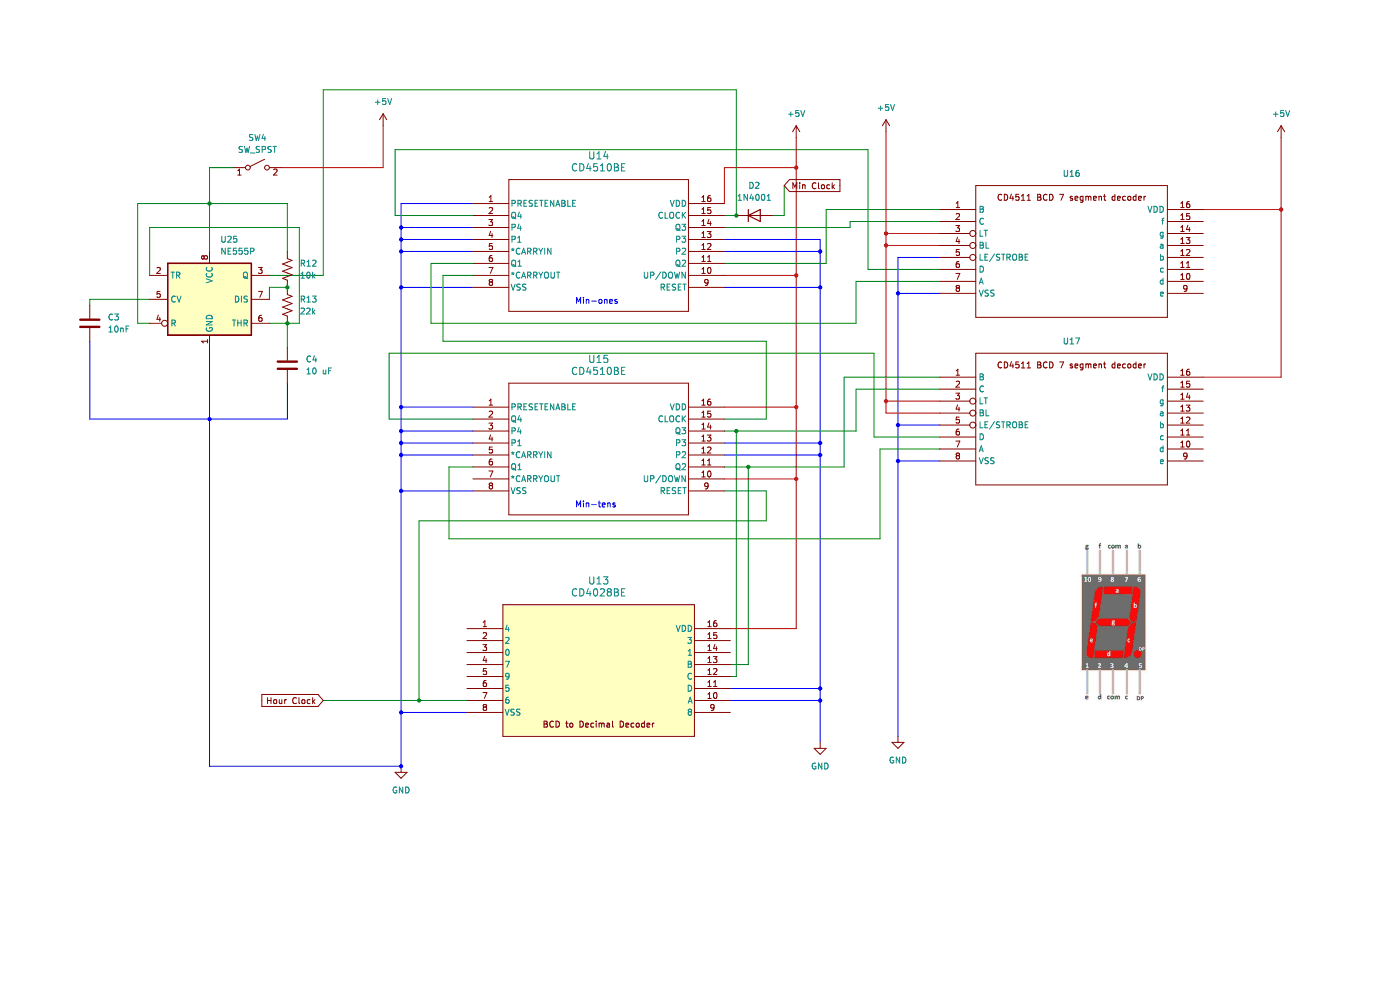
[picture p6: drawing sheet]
(kicad_sch (version 20230121) (generator eeschema)

 (paper "A4")

 (lib_symbols
  (symbol "ClockLibrary:CD4510BE" (pin_names (offset 0.254)) (in_bom yes) (on_board yes)
   (property "Reference" "U" (at 25.4 10.16 0) (effects (font (size 1.524 1.524))))
   (property "Value" "CD4510BE" (at 25.4 7.62 0) (effects (font (size 1.524 1.524))))
   (property "Footprint" "N16" (at 0 0 0) (effects (font (size 1.27 1.27) italic) hide))
   (property "Datasheet" "CD4510BE" (at 0 0 0) (effects (font (size 1.27 1.27) italic) hide))
   (property "ki_locked" "" (at 0 0 0) (effects (font (size 1.27 1.27))))
   (symbol "CD4510BE_0_1"
    (polyline (pts (xy 7.62 -22.86) (xy 45.72 -22.86)) (stroke (width 0.127) (type default)) (fill (type none)))
    (polyline (pts (xy 7.62 5.08) (xy 7.62 -22.86)) (stroke (width 0.127) (type default)) (fill (type none)))
    (polyline (pts (xy 45.72 -22.86) (xy 45.72 5.08)) (stroke (width 0.127) (type default)) (fill (type none)))
    (polyline (pts (xy 45.72 5.08) (xy 7.62 5.08)) (stroke (width 0.127) (type default)) (fill (type none)))
    (pin unspecified line (at 0 0 0) (length 7.62) (name "PRESETENABLE" (effects (font (size 1.27 1.27)))) (number "1" (effects (font (size 1.27 1.27)))))
    (pin unspecified line (at 53.34 -15.24 180) (length 7.62) (name "UP/DOWN" (effects (font (size 1.27 1.27)))) (number "10" (effects (font (size 1.27 1.27)))))
    (pin unspecified line (at 53.34 -12.7 180) (length 7.62) (name "Q2" (effects (font (size 1.27 1.27)))) (number "11" (effects (font (size 1.27 1.27)))))
    (pin unspecified line (at 53.34 -10.16 180) (length 7.62) (name "P2" (effects (font (size 1.27 1.27)))) (number "12" (effects (font (size 1.27 1.27)))))
    (pin unspecified line (at 53.34 -7.62 180) (length 7.62) (name "P3" (effects (font (size 1.27 1.27)))) (number "13" (effects (font (size 1.27 1.27)))))
    (pin unspecified line (at 53.34 -5.08 180) (length 7.62) (name "Q3" (effects (font (size 1.27 1.27)))) (number "14" (effects (font (size 1.27 1.27)))))
    (pin unspecified line (at 53.34 -2.54 180) (length 7.62) (name "CLOCK" (effects (font (size 1.27 1.27)))) (number "15" (effects (font (size 1.27 1.27)))))
    (pin power_in line (at 53.34 0 180) (length 7.62) (name "VDD" (effects (font (size 1.27 1.27)))) (number "16" (effects (font (size 1.27 1.27)))))
    (pin unspecified line (at 0 -2.54 0) (length 7.62) (name "Q4" (effects (font (size 1.27 1.27)))) (number "2" (effects (font (size 1.27 1.27)))))
    (pin unspecified line (at 0 -5.08 0) (length 7.62) (name "P4" (effects (font (size 1.27 1.27)))) (number "3" (effects (font (size 1.27 1.27)))))
    (pin unspecified line (at 0 -7.62 0) (length 7.62) (name "P1" (effects (font (size 1.27 1.27)))) (number "4" (effects (font (size 1.27 1.27)))))
    (pin input line (at 0 -10.16 0) (length 7.62) (name "*CARRYIN" (effects (font (size 1.27 1.27)))) (number "5" (effects (font (size 1.27 1.27)))))
    (pin unspecified line (at 0 -12.7 0) (length 7.62) (name "Q1" (effects (font (size 1.27 1.27)))) (number "6" (effects (font (size 1.27 1.27)))))
    (pin output line (at 0 -15.24 0) (length 7.62) (name "*CARRYOUT" (effects (font (size 1.27 1.27)))) (number "7" (effects (font (size 1.27 1.27)))))
    (pin power_in line (at 0 -17.78 0) (length 7.62) (name "VSS" (effects (font (size 1.27 1.27)))) (number "8" (effects (font (size 1.27 1.27)))))
    (pin unspecified line (at 53.34 -17.78 180) (length 7.62) (name "RESET" (effects (font (size 1.27 1.27)))) (number "9" (effects (font (size 1.27 1.27)))))))
  (symbol "ClockLibrary:CD4511" (in_bom yes) (on_board yes)
   (property "Reference" "U" (at 0 -2.54 0) (effects (font (size 1.27 1.27))))
   (property "Value" "" (at -45.72 -38.1 0) (effects (font (size 1.27 1.27))))
   (property "Footprint" "" (at -45.72 -38.1 0) (effects (font (size 1.27 1.27)) hide))
   (property "Datasheet" "" (at -45.72 -38.1 0) (effects (font (size 1.27 1.27)) hide))
   (symbol "CD4511_0_1"
    (polyline (pts (xy -20.32 -33.02) (xy 20.32 -33.02)) (stroke (width 0.127) (type default)) (fill (type none)))
    (polyline (pts (xy -20.32 -5.08) (xy -20.32 -33.02)) (stroke (width 0.127) (type default)) (fill (type none)))
    (polyline (pts (xy 20.32 -33.02) (xy 20.32 -5.08)) (stroke (width 0.127) (type default)) (fill (type none)))
    (polyline (pts (xy 20.32 -5.08) (xy -20.32 -5.08)) (stroke (width 0.127) (type default)) (fill (type none)))
    (pin power_in line (at 27.94 -10.16 180) (length 7.62) (name "VDD" (effects (font (size 1.27 1.27)))) (number "16" (effects (font (size 1.27 1.27)))))
    (pin power_in line (at -27.94 -27.94 0) (length 7.62) (name "VSS" (effects (font (size 1.27 1.27)))) (number "8" (effects (font (size 1.27 1.27))))))
   (symbol "CD4511_1_1"
    (text "CD4511 BCD 7 segment decoder" (at 0 -7.62 0) (effects (font (size 1.27 1.27))))
    (pin unspecified line (at -27.94 -10.16 0) (length 7.62) (name "B" (effects (font (size 1.27 1.27)))) (number "1" (effects (font (size 1.27 1.27)))))
    (pin output line (at 27.94 -25.4 180) (length 7.62) (name "d" (effects (font (size 1.27 1.27)))) (number "10" (effects (font (size 1.27 1.27)))))
    (pin output line (at 27.94 -22.86 180) (length 7.62) (name "c" (effects (font (size 1.27 1.27)))) (number "11" (effects (font (size 1.27 1.27)))))
    (pin output line (at 27.94 -20.32 180) (length 7.62) (name "b" (effects (font (size 1.27 1.27)))) (number "12" (effects (font (size 1.27 1.27)))))
    (pin output line (at 27.94 -17.78 180) (length 7.62) (name "a" (effects (font (size 1.27 1.27)))) (number "13" (effects (font (size 1.27 1.27)))))
    (pin output line (at 27.94 -15.24 180) (length 7.62) (name "g" (effects (font (size 1.27 1.27)))) (number "14" (effects (font (size 1.27 1.27)))))
    (pin output line (at 27.94 -12.7 180) (length 7.62) (name "f" (effects (font (size 1.27 1.27)))) (number "15" (effects (font (size 1.27 1.27)))))
    (pin unspecified line (at -27.94 -12.7 0) (length 7.62) (name "C" (effects (font (size 1.27 1.27)))) (number "2" (effects (font (size 1.27 1.27)))))
    (pin input inverted (at -27.94 -15.24 0) (length 7.62) (name "LT" (effects (font (size 1.27 1.27)))) (number "3" (effects (font (size 1.27 1.27)))))
    (pin input inverted (at -27.94 -17.78 0) (length 7.62) (name "BL" (effects (font (size 1.27 1.27)))) (number "4" (effects (font (size 1.27 1.27)))))
    (pin input inverted (at -27.94 -20.32 0) (length 7.62) (name "LE/STROBE" (effects (font (size 1.27 1.27)))) (number "5" (effects (font (size 1.27 1.27)))))
    (pin input line (at -27.94 -22.86 0) (length 7.62) (name "D" (effects (font (size 1.27 1.27)))) (number "6" (effects (font (size 1.27 1.27)))))
    (pin input line (at -27.94 -25.4 0) (length 7.62) (name "A" (effects (font (size 1.27 1.27)))) (number "7" (effects (font (size 1.27 1.27)))))
    (pin output line (at 27.94 -27.94 180) (length 7.62) (name "e" (effects (font (size 1.27 1.27)))) (number "9" (effects (font (size 1.27 1.27)))))))
  (symbol "Device:C" (pin_numbers hide) (pin_names (offset 0.254)) (in_bom yes) (on_board yes)
   (property "Reference" "C" (at 0.635 2.54 0) (effects (font (size 1.27 1.27)) (justify left)))
   (property "Value" "C" (at 0.635 -2.54 0) (effects (font (size 1.27 1.27)) (justify left)))
   (property "Footprint" "" (at 0.9652 -3.81 0) (effects (font (size 1.27 1.27)) hide))
   (property "Datasheet" "~" (at 0 0 0) (effects (font (size 1.27 1.27)) hide))
   (symbol "C_0_1"
    (polyline (pts (xy -2.032 -0.762) (xy 2.032 -0.762)) (stroke (width 0.508) (type default)) (fill (type none)))
    (polyline (pts (xy -2.032 0.762) (xy 2.032 0.762)) (stroke (width 0.508) (type default)) (fill (type none))))
   (symbol "C_1_1"
    (pin passive line (at 0 3.81 270) (length 2.794) (name "~" (effects (font (size 1.27 1.27)))) (number "1" (effects (font (size 1.27 1.27)))))
    (pin passive line (at 0 -3.81 90) (length 2.794) (name "~" (effects (font (size 1.27 1.27)))) (number "2" (effects (font (size 1.27 1.27)))))))
  (symbol "Device:R_US" (pin_numbers hide) (pin_names (offset 0)) (in_bom yes) (on_board yes)
   (property "Reference" "R" (at 2.54 0 90) (effects (font (size 1.27 1.27))))
   (property "Value" "R_US" (at -2.54 0 90) (effects (font (size 1.27 1.27))))
   (property "Footprint" "" (at 1.016 -0.254 90) (effects (font (size 1.27 1.27)) hide))
   (property "Datasheet" "~" (at 0 0 0) (effects (font (size 1.27 1.27)) hide))
   (symbol "R_US_0_1"
    (polyline (pts (xy 0 -2.286) (xy 0 -2.54)) (stroke (width 0) (type default)) (fill (type none)))
    (polyline (pts (xy 0 2.286) (xy 0 2.54)) (stroke (width 0) (type default)) (fill (type none)))
    (polyline (pts (xy 0 -0.762) (xy 1.016 -1.143) (xy 0 -1.524) (xy -1.016 -1.905) (xy 0 -2.286)) (stroke (width 0) (type default)) (fill (type none)))
    (polyline (pts (xy 0 0.762) (xy 1.016 0.381) (xy 0 0) (xy -1.016 -0.381) (xy 0 -0.762)) (stroke (width 0) (type default)) (fill (type none)))
    (polyline (pts (xy 0 2.286) (xy 1.016 1.905) (xy 0 1.524) (xy -1.016 1.143) (xy 0 0.762)) (stroke (width 0) (type default)) (fill (type none))))
   (symbol "R_US_1_1"
    (pin passive line (at 0 3.81 270) (length 1.27) (name "~" (effects (font (size 1.27 1.27)))) (number "1" (effects (font (size 1.27 1.27)))))
    (pin passive line (at 0 -3.81 90) (length 1.27) (name "~" (effects (font (size 1.27 1.27)))) (number "2" (effects (font (size 1.27 1.27)))))))
  (symbol "Diode:1N4001" (pin_numbers hide) (pin_names hide) (in_bom yes) (on_board yes)
   (property "Reference" "D" (at 0 2.54 0) (effects (font (size 1.27 1.27))))
   (property "Value" "1N4001" (at 0 -2.54 0) (effects (font (size 1.27 1.27))))
   (property "Footprint" "Diode_THT:D_DO-41_SOD81_P10.16mm_Horizontal" (at 0 0 0) (effects (font (size 1.27 1.27)) hide))
   (property "Datasheet" "http://www.vishay.com/docs/88503/1n4001.pdf" (at 0 0 0) (effects (font (size 1.27 1.27)) hide))
   (property "Sim.Device" "D" (at 0 0 0) (effects (font (size 1.27 1.27)) hide))
   (property "Sim.Pins" "1=K 2=A" (at 0 0 0) (effects (font (size 1.27 1.27)) hide))
   (symbol "1N4001_0_1"
    (polyline (pts (xy -1.27 1.27) (xy -1.27 -1.27)) (stroke (width 0.254) (type default)) (fill (type none)))
    (polyline (pts (xy 1.27 0) (xy -1.27 0)) (stroke (width 0) (type default)) (fill (type none)))
    (polyline (pts (xy 1.27 1.27) (xy 1.27 -1.27) (xy -1.27 0) (xy 1.27 1.27)) (stroke (width 0.254) (type default)) (fill (type none))))
   (symbol "1N4001_1_1"
    (pin passive line (at -3.81 0 0) (length 2.54) (name "K" (effects (font (size 1.27 1.27)))) (number "1" (effects (font (size 1.27 1.27)))))
    (pin passive line (at 3.81 0 180) (length 2.54) (name "A" (effects (font (size 1.27 1.27)))) (number "2" (effects (font (size 1.27 1.27)))))))
  (symbol "Switch:SW_SPST" (pin_names (offset 0) hide) (in_bom yes) (on_board yes)
   (property "Reference" "SW" (at 0 3.175 0) (effects (font (size 1.27 1.27))))
   (property "Value" "SW_SPST" (at 0 -2.54 0) (effects (font (size 1.27 1.27))))
   (property "Footprint" "" (at 0 0 0) (effects (font (size 1.27 1.27)) hide))
   (property "Datasheet" "~" (at 0 0 0) (effects (font (size 1.27 1.27)) hide))
   (symbol "SW_SPST_0_0"
    (circle (center -2.032 0) (radius 0.508) (stroke (width 0) (type default)) (fill (type none)))
    (polyline (pts (xy -1.524 0.254) (xy 1.524 1.778)) (stroke (width 0) (type default)) (fill (type none)))
    (circle (center 2.032 0) (radius 0.508) (stroke (width 0) (type default)) (fill (type none))))
   (symbol "SW_SPST_1_1"
    (pin passive line (at -5.08 0 0) (length 2.54) (name "A" (effects (font (size 1.27 1.27)))) (number "1" (effects (font (size 1.27 1.27)))))
    (pin passive line (at 5.08 0 180) (length 2.54) (name "B" (effects (font (size 1.27 1.27)))) (number "2" (effects (font (size 1.27 1.27)))))))
  (symbol "Timer:NE555P" (in_bom yes) (on_board yes)
   (property "Reference" "U" (at -10.16 8.89 0) (effects (font (size 1.27 1.27)) (justify left)))
   (property "Value" "NE555P" (at 2.54 8.89 0) (effects (font (size 1.27 1.27)) (justify left)))
   (property "Footprint" "Package_DIP:DIP-8_W7.62mm" (at 16.51 -10.16 0) (effects (font (size 1.27 1.27)) hide))
   (property "Datasheet" "http://www.ti.com/lit/ds/symlink/ne555.pdf" (at 21.59 -10.16 0) (effects (font (size 1.27 1.27)) hide))
   (symbol "NE555P_0_0"
    (pin power_in line (at 0 -10.16 90) (length 2.54) (name "GND" (effects (font (size 1.27 1.27)))) (number "1" (effects (font (size 1.27 1.27)))))
    (pin power_in line (at 0 10.16 270) (length 2.54) (name "VCC" (effects (font (size 1.27 1.27)))) (number "8" (effects (font (size 1.27 1.27))))))
   (symbol "NE555P_0_1"
    (rectangle (start -8.89 -7.62) (end 8.89 7.62) (stroke (width 0.254) (type default)) (fill (type background)))
    (rectangle (start -8.89 -7.62) (end 8.89 7.62) (stroke (width 0.254) (type default)) (fill (type background))))
   (symbol "NE555P_1_1"
    (pin input line (at -12.7 5.08 0) (length 3.81) (name "TR" (effects (font (size 1.27 1.27)))) (number "2" (effects (font (size 1.27 1.27)))))
    (pin output line (at 12.7 5.08 180) (length 3.81) (name "Q" (effects (font (size 1.27 1.27)))) (number "3" (effects (font (size 1.27 1.27)))))
    (pin input inverted (at -12.7 -5.08 0) (length 3.81) (name "R" (effects (font (size 1.27 1.27)))) (number "4" (effects (font (size 1.27 1.27)))))
    (pin input line (at -12.7 0 0) (length 3.81) (name "CV" (effects (font (size 1.27 1.27)))) (number "5" (effects (font (size 1.27 1.27)))))
    (pin input line (at 12.7 -5.08 180) (length 3.81) (name "THR" (effects (font (size 1.27 1.27)))) (number "6" (effects (font (size 1.27 1.27)))))
    (pin input line (at 12.7 0 180) (length 3.81) (name "DIS" (effects (font (size 1.27 1.27)))) (number "7" (effects (font (size 1.27 1.27)))))))
  (symbol "UserSensorBreakoutBoard:CD4028BE" (pin_names (offset 0.254)) (in_bom yes) (on_board yes)
   (property "Reference" "U" (at 27.94 10.16 0) (effects (font (size 1.524 1.524))))
   (property "Value" "CD4028BE" (at 27.94 7.62 0) (effects (font (size 1.524 1.524))))
   (property "Footprint" "N16" (at 0 0 0) (effects (font (size 1.27 1.27) italic) hide))
   (property "Datasheet" "CD4028BE" (at 0 0 0) (effects (font (size 1.27 1.27) italic) hide))
   (property "ki_locked" "" (at 0 0 0) (effects (font (size 1.27 1.27))))
   (symbol "CD4028BE_0_1"
    (polyline (pts (xy 7.62 -22.86) (xy 48.26 -22.86)) (stroke (width 0.127) (type default)) (fill (type none)))
    (polyline (pts (xy 7.62 5.08) (xy 7.62 -22.86)) (stroke (width 0.127) (type default)) (fill (type none)))
    (polyline (pts (xy 48.26 -22.86) (xy 48.26 5.08)) (stroke (width 0.127) (type default)) (fill (type none)))
    (polyline (pts (xy 48.26 5.08) (xy 7.62 5.08)) (stroke (width 0.127) (type default)) (fill (type none)))
    (pin output line (at 0 0 0) (length 7.62) (name "4" (effects (font (size 1.27 1.27)))) (number "1" (effects (font (size 1.27 1.27)))))
    (pin input line (at 55.88 -15.24 180) (length 7.62) (name "A" (effects (font (size 1.27 1.27)))) (number "10" (effects (font (size 1.27 1.27)))))
    (pin input line (at 55.88 -12.7 180) (length 7.62) (name "D" (effects (font (size 1.27 1.27)))) (number "11" (effects (font (size 1.27 1.27)))))
    (pin input line (at 55.88 -10.16 180) (length 7.62) (name "C" (effects (font (size 1.27 1.27)))) (number "12" (effects (font (size 1.27 1.27)))))
    (pin output line (at 55.88 -5.08 180) (length 7.62) (name "1" (effects (font (size 1.27 1.27)))) (number "14" (effects (font (size 1.27 1.27)))))
    (pin output line (at 55.88 -2.54 180) (length 7.62) (name "3" (effects (font (size 1.27 1.27)))) (number "15" (effects (font (size 1.27 1.27)))))
    (pin power_in line (at 55.88 0 180) (length 7.62) (name "VDD" (effects (font (size 1.27 1.27)))) (number "16" (effects (font (size 1.27 1.27)))))
    (pin output line (at 0 -2.54 0) (length 7.62) (name "2" (effects (font (size 1.27 1.27)))) (number "2" (effects (font (size 1.27 1.27)))))
    (pin output line (at 0 -5.08 0) (length 7.62) (name "0" (effects (font (size 1.27 1.27)))) (number "3" (effects (font (size 1.27 1.27)))))
    (pin output line (at 0 -7.62 0) (length 7.62) (name "7" (effects (font (size 1.27 1.27)))) (number "4" (effects (font (size 1.27 1.27)))))
    (pin output line (at 0 -10.16 0) (length 7.62) (name "9" (effects (font (size 1.27 1.27)))) (number "5" (effects (font (size 1.27 1.27)))))
    (pin output line (at 0 -12.7 0) (length 7.62) (name "5" (effects (font (size 1.27 1.27)))) (number "6" (effects (font (size 1.27 1.27)))))
    (pin output line (at 0 -15.24 0) (length 7.62) (name "6" (effects (font (size 1.27 1.27)))) (number "7" (effects (font (size 1.27 1.27)))))
    (pin power_in line (at 0 -17.78 0) (length 7.62) (name "VSS" (effects (font (size 1.27 1.27)))) (number "8" (effects (font (size 1.27 1.27))))))
   (symbol "CD4028BE_1_1"
    (rectangle (start 7.62 5.08) (end 48.26 -22.86) (stroke (width -0.0001) (type default)) (fill (type background)))
    (text "BCD to Decimal Decoder" (at 27.94 -20.32 0) (effects (font (size 1.27 1.27))))
    (pin input line (at 55.88 -7.62 180) (length 7.62) (name "B" (effects (font (size 1.27 1.27)))) (number "13" (effects (font (size 1.27 1.27)))))
    (pin output line (at 55.88 -17.78 180) (length 7.62) (name "8" (effects (font (size 1.27 1.27)))) (number "9" (effects (font (size 1.27 1.27)))))))
  (symbol "power:+5V" (power) (pin_names (offset 0)) (in_bom yes) (on_board yes)
   (property "Reference" "#PWR" (at 0 -3.81 0) (effects (font (size 1.27 1.27)) hide))
   (property "Value" "+5V" (at 0 3.556 0) (effects (font (size 1.27 1.27))))
   (property "Footprint" "" (at 0 0 0) (effects (font (size 1.27 1.27)) hide))
   (property "Datasheet" "" (at 0 0 0) (effects (font (size 1.27 1.27)) hide))
   (symbol "+5V_0_1"
    (polyline (pts (xy -0.762 1.27) (xy 0 2.54)) (stroke (width 0) (type default)) (fill (type none)))
    (polyline (pts (xy 0 0) (xy 0 2.54)) (stroke (width 0) (type default)) (fill (type none)))
    (polyline (pts (xy 0 2.54) (xy 0.762 1.27)) (stroke (width 0) (type default)) (fill (type none))))
   (symbol "+5V_1_1"
    (pin power_in line (at 0 0 90) (length 0) hide (name "+5V" (effects (font (size 1.27 1.27)))) (number "1" (effects (font (size 1.27 1.27)))))))
  (symbol "power:GND" (power) (pin_names (offset 0)) (in_bom yes) (on_board yes)
   (property "Reference" "#PWR" (at 0 -6.35 0) (effects (font (size 1.27 1.27)) hide))
   (property "Value" "GND" (at 0 -3.81 0) (effects (font (size 1.27 1.27))))
   (property "Footprint" "" (at 0 0 0) (effects (font (size 1.27 1.27)) hide))
   (property "Datasheet" "" (at 0 0 0) (effects (font (size 1.27 1.27)) hide))
   (symbol "GND_0_1"
    (polyline (pts (xy 0 0) (xy 0 -1.27) (xy 1.27 -1.27) (xy 0 -2.54) (xy -1.27 -1.27) (xy 0 -1.27)) (stroke (width 0) (type default)) (fill (type none))))
   (symbol "GND_1_1"
    (pin power_in line (at 0 0 270) (length 0) hide (name "GND" (effects (font (size 1.27 1.27)))) (number "1" (effects (font (size 1.27 1.27))))))))

 (junction (at 85.09 104.14) (diameter 0) (color 0 0 0 0))
 (junction (at 173.99 96.52) (diameter 0) (color 0 0 0 0))
 (junction (at 85.09 50.8) (diameter 0) (color 0 0 0 0))
 (junction (at 85.09 91.44) (diameter 0) (color 0 0 0 0))
 (junction (at 168.91 35.56) (diameter 0) (color 0 0 0 0))
 (junction (at 44.45 43.18) (diameter 0) (color 0 0 0 0))
 (junction (at 190.5 97.79) (diameter 0) (color 0 0 0 0))
 (junction (at 271.78 44.45) (diameter 0) (color 0 0 0 0))
 (junction (at 190.5 90.17) (diameter 0) (color 0 0 0 0))
 (junction (at 156.21 91.44) (diameter 0) (color 0 0 0 0))
 (junction (at 88.9 148.59) (diameter 0) (color 0 0 0 0))
 (junction (at 173.99 146.05) (diameter 0) (color 0 0 0 0))
 (junction (at 85.09 60.96) (diameter 0) (color 0 0 0 0))
 (junction (at 173.99 93.98) (diameter 0) (color 0 0 0 0))
 (junction (at 173.99 53.34) (diameter 0) (color 0 0 0 0))
 (junction (at 85.09 93.98) (diameter 0) (color 0 0 0 0))
 (junction (at 85.09 96.52) (diameter 0) (color 0 0 0 0))
 (junction (at 60.96 60.96) (diameter 0) (color 0 0 0 0))
 (junction (at 187.96 49.53) (diameter 0) (color 0 0 0 0))
 (junction (at 156.21 45.72) (diameter 0) (color 0 0 0 0))
 (junction (at 158.75 99.06) (diameter 0) (color 0 0 0 0))
 (junction (at 85.09 86.36) (diameter 0) (color 0 0 0 0))
 (junction (at 44.45 88.9) (diameter 0) (color 0 0 0 0))
 (junction (at 168.91 86.36) (diameter 0) (color 0 0 0 0))
 (junction (at 85.09 48.26) (diameter 0) (color 0 0 0 0))
 (junction (at 187.96 52.07) (diameter 0) (color 0 0 0 0))
 (junction (at 173.99 148.59) (diameter 0) (color 0 0 0 0))
 (junction (at 85.09 151.13) (diameter 0) (color 0 0 0 0))
 (junction (at 85.09 53.34) (diameter 0) (color 0 0 0 0))
 (junction (at 168.91 58.42) (diameter 0) (color 0 0 0 0))
 (junction (at 60.96 68.58) (diameter 0) (color 0 0 0 0))
 (junction (at 85.09 162.56) (diameter 0) (color 0 0 0 0))
 (junction (at 190.5 62.23) (diameter 0) (color 0 0 0 0))
 (junction (at 173.99 60.96) (diameter 0) (color 0 0 0 0))
 (junction (at 168.91 101.6) (diameter 0) (color 0 0 0 0))
 (junction (at 187.96 85.09) (diameter 0) (color 0 0 0 0))

 (wire (pts (xy 60.96 68.58) (xy 60.96 73.66)) (stroke (width 0) (type default)))
 (wire (pts (xy 199.39 62.23) (xy 190.5 62.23)) (stroke (width 0) (type default)))
 (wire (pts (xy 175.26 55.88) (xy 175.26 44.45)) (stroke (width 0) (type default)))
 (wire (pts (xy 173.99 53.34) (xy 173.99 60.96)) (stroke (width 0) (type default)))
 (wire (pts (xy 168.91 35.56) (xy 168.91 58.42)) (stroke (width 0) (type default)))
 (wire (pts (xy 85.09 151.13) (xy 85.09 104.14)) (stroke (width 0) (type default)))
 (wire (pts (xy 91.44 68.58) (xy 181.61 68.58)) (stroke (width 0) (type default)))
 (wire (pts (xy 68.58 148.59) (xy 88.9 148.59)) (stroke (width 0) (type default)))
 (wire (pts (xy 187.96 52.07) (xy 187.96 49.53)) (stroke (width 0) (type default)))
 (wire (pts (xy 93.98 72.39) (xy 162.56 72.39)) (stroke (width 0) (type default)))
 (wire (pts (xy 199.39 80.01) (xy 179.07 80.01)) (stroke (width 0) (type default)))
 (wire (pts (xy 60.96 81.28) (xy 60.96 88.9)) (stroke (width 0) (type default)))
 (wire (pts (xy 95.25 114.3) (xy 186.69 114.3)) (stroke (width 0) (type default)))
 (wire (pts (xy 63.5 68.58) (xy 60.96 68.58)) (stroke (width 0) (type default)))
 (wire (pts (xy 166.37 45.72) (xy 163.83 45.72)) (stroke (width 0) (type default)))
 (wire (pts (xy 57.15 63.5) (xy 57.15 60.96)) (stroke (width 0) (type default)))
 (wire (pts (xy 166.37 39.37) (xy 166.37 45.72)) (stroke (width 0) (type default)))
 (wire (pts (xy 85.09 60.96) (xy 100.33 60.96)) (stroke (width 0) (type default)))
 (wire (pts (xy 95.25 99.06) (xy 95.25 114.3)) (stroke (width 0) (type default)))
 (wire (pts (xy 153.67 101.6) (xy 168.91 101.6)) (stroke (width 0) (type default)))
 (wire (pts (xy 173.99 50.8) (xy 173.99 53.34)) (stroke (width 0) (type default)))
 (wire (pts (xy 85.09 50.8) (xy 85.09 53.34)) (stroke (width 0) (type default)))
 (wire (pts (xy 57.15 58.42) (xy 68.58 58.42)) (stroke (width 0) (type default)))
 (wire (pts (xy 153.67 93.98) (xy 173.99 93.98)) (stroke (width 0) (type default)))
 (wire (pts (xy 93.98 58.42) (xy 93.98 72.39)) (stroke (width 0) (type default)))
 (wire (pts (xy 162.56 72.39) (xy 162.56 88.9)) (stroke (width 0) (type default)))
 (wire (pts (xy 57.15 60.96) (xy 60.96 60.96)) (stroke (width 0) (type default)))
 (wire (pts (xy 154.94 148.59) (xy 173.99 148.59)) (stroke (width 0) (type default)))
 (wire (pts (xy 49.53 35.56) (xy 44.45 35.56)) (stroke (width 0) (type default)))
 (wire (pts (xy 29.21 68.58) (xy 29.21 43.18)) (stroke (width 0) (type default)))
 (wire (pts (xy 44.45 43.18) (xy 60.96 43.18)) (stroke (width 0) (type default)))
 (wire (pts (xy 85.09 96.52) (xy 100.33 96.52)) (stroke (width 0) (type default)))
 (wire (pts (xy 68.58 19.05) (xy 68.58 58.42)) (stroke (width 0) (type default)))
 (wire (pts (xy 85.09 151.13) (xy 99.06 151.13)) (stroke (width 0) (type default)))
 (wire (pts (xy 186.69 114.3) (xy 186.69 95.25)) (stroke (width 0) (type default)))
 (wire (pts (xy 44.45 162.56) (xy 44.45 88.9)) (stroke (width 0) (type default)))
 (wire (pts (xy 190.5 90.17) (xy 190.5 97.79)) (stroke (width 0) (type default)))
 (wire (pts (xy 179.07 99.06) (xy 158.75 99.06)) (stroke (width 0) (type default)))
 (wire (pts (xy 168.91 86.36) (xy 168.91 101.6)) (stroke (width 0) (type default)))
 (wire (pts (xy 180.34 46.99) (xy 199.39 46.99)) (stroke (width 0) (type default)))
 (wire (pts (xy 271.78 44.45) (xy 271.78 80.01)) (stroke (width 0) (type default)))
 (wire (pts (xy 91.44 55.88) (xy 91.44 68.58)) (stroke (width 0) (type default)))
 (wire (pts (xy 153.67 53.34) (xy 173.99 53.34)) (stroke (width 0) (type default)))
 (wire (pts (xy 168.91 101.6) (xy 168.91 133.35)) (stroke (width 0) (type default)))
 (wire (pts (xy 184.15 31.75) (xy 184.15 57.15)) (stroke (width 0) (type default)))
 (wire (pts (xy 180.34 48.26) (xy 180.34 46.99)) (stroke (width 0) (type default)))
 (wire (pts (xy 83.82 45.72) (xy 83.82 31.75)) (stroke (width 0) (type default)))
 (wire (pts (xy 100.33 45.72) (xy 83.82 45.72)) (stroke (width 0) (type default)))
 (wire (pts (xy 186.69 95.25) (xy 199.39 95.25)) (stroke (width 0) (type default)))
 (wire (pts (xy 100.33 55.88) (xy 91.44 55.88)) (stroke (width 0) (type default)))
 (wire (pts (xy 168.91 29.21) (xy 168.91 35.56)) (stroke (width 0) (type default)))
 (wire (pts (xy 255.27 80.01) (xy 271.78 80.01)) (stroke (width 0) (type default)))
 (wire (pts (xy 153.67 60.96) (xy 173.99 60.96)) (stroke (width 0) (type default)))
 (wire (pts (xy 162.56 110.49) (xy 162.56 104.14)) (stroke (width 0) (type default)))
 (wire (pts (xy 29.21 43.18) (xy 44.45 43.18)) (stroke (width 0) (type default)))
 (wire (pts (xy 153.67 96.52) (xy 173.99 96.52)) (stroke (width 0) (type default)))
 (wire (pts (xy 85.09 48.26) (xy 100.33 48.26)) (stroke (width 0) (type default)))
 (wire (pts (xy 85.09 162.56) (xy 85.09 151.13)) (stroke (width 0) (type default)))
 (wire (pts (xy 185.42 92.71) (xy 199.39 92.71)) (stroke (width 0) (type default)))
 (wire (pts (xy 156.21 45.72) (xy 153.67 45.72)) (stroke (width 0) (type default)))
 (wire (pts (xy 31.75 48.26) (xy 63.5 48.26)) (stroke (width 0) (type default)))
 (wire (pts (xy 153.67 50.8) (xy 173.99 50.8)) (stroke (width 0) (type default)))
 (wire (pts (xy 60.96 68.58) (xy 57.15 68.58)) (stroke (width 0) (type default)))
 (wire (pts (xy 181.61 82.55) (xy 181.61 91.44)) (stroke (width 0) (type default)))
 (wire (pts (xy 156.21 19.05) (xy 156.21 45.72)) (stroke (width 0) (type default)))
 (wire (pts (xy 60.96 43.18) (xy 60.96 53.34)) (stroke (width 0) (type default)))
 (wire (pts (xy 175.26 44.45) (xy 199.39 44.45)) (stroke (width 0) (type default)))
 (wire (pts (xy 190.5 90.17) (xy 199.39 90.17)) (stroke (width 0) (type default)))
 (wire (pts (xy 59.69 35.56) (xy 81.28 35.56)) (stroke (width 0) (type default)))
 (wire (pts (xy 187.96 27.94) (xy 187.96 49.53)) (stroke (width 0) (type default)))
 (wire (pts (xy 99.06 148.59) (xy 88.9 148.59)) (stroke (width 0) (type default)))
 (wire (pts (xy 255.27 44.45) (xy 271.78 44.45)) (stroke (width 0) (type default)))
 (wire (pts (xy 19.05 88.9) (xy 44.45 88.9)) (stroke (width 0) (type default)))
 (wire (pts (xy 173.99 93.98) (xy 173.99 96.52)) (stroke (width 0) (type default)))
 (wire (pts (xy 173.99 60.96) (xy 173.99 93.98)) (stroke (width 0) (type default)))
 (wire (pts (xy 173.99 148.59) (xy 173.99 157.48)) (stroke (width 0) (type default)))
 (wire (pts (xy 68.58 19.05) (xy 156.21 19.05)) (stroke (width 0) (type default)))
 (wire (pts (xy 154.94 133.35) (xy 168.91 133.35)) (stroke (width 0) (type default)))
 (wire (pts (xy 85.09 86.36) (xy 85.09 91.44)) (stroke (width 0) (type default)))
 (wire (pts (xy 31.75 58.42) (xy 31.75 48.26)) (stroke (width 0) (type default)))
 (wire (pts (xy 100.33 53.34) (xy 85.09 53.34)) (stroke (width 0) (type default)))
 (wire (pts (xy 271.78 44.45) (xy 271.78 29.21)) (stroke (width 0) (type default)))
 (wire (pts (xy 158.75 99.06) (xy 158.75 140.97)) (stroke (width 0) (type default)))
 (wire (pts (xy 88.9 110.49) (xy 162.56 110.49)) (stroke (width 0) (type default)))
 (wire (pts (xy 19.05 63.5) (xy 19.05 64.77)) (stroke (width 0) (type default)))
 (wire (pts (xy 100.33 99.06) (xy 95.25 99.06)) (stroke (width 0) (type default)))
 (wire (pts (xy 187.96 87.63) (xy 187.96 85.09)) (stroke (width 0) (type default)))
 (wire (pts (xy 85.09 104.14) (xy 85.09 96.52)) (stroke (width 0) (type default)))
 (wire (pts (xy 44.45 35.56) (xy 44.45 43.18)) (stroke (width 0) (type default)))
 (wire (pts (xy 173.99 96.52) (xy 173.99 146.05)) (stroke (width 0) (type default)))
 (wire (pts (xy 199.39 54.61) (xy 190.5 54.61)) (stroke (width 0) (type default)))
 (wire (pts (xy 153.67 91.44) (xy 156.21 91.44)) (stroke (width 0) (type default)))
 (wire (pts (xy 168.91 35.56) (xy 153.67 35.56)) (stroke (width 0) (type default)))
 (wire (pts (xy 187.96 49.53) (xy 199.39 49.53)) (stroke (width 0) (type default)))
 (wire (pts (xy 187.96 52.07) (xy 187.96 85.09)) (stroke (width 0) (type default)))
 (wire (pts (xy 44.45 73.66) (xy 44.45 88.9)) (stroke (width 0) (type default)))
 (wire (pts (xy 85.09 91.44) (xy 85.09 93.98)) (stroke (width 0) (type default)))
 (wire (pts (xy 44.45 53.34) (xy 44.45 43.18)) (stroke (width 0) (type default)))
 (wire (pts (xy 190.5 156.21) (xy 190.5 97.79)) (stroke (width 0) (type default)))
 (wire (pts (xy 83.82 31.75) (xy 184.15 31.75)) (stroke (width 0) (type default)))
 (wire (pts (xy 156.21 143.51) (xy 154.94 143.51)) (stroke (width 0) (type default)))
 (wire (pts (xy 82.55 74.93) (xy 185.42 74.93)) (stroke (width 0) (type default)))
 (wire (pts (xy 85.09 50.8) (xy 100.33 50.8)) (stroke (width 0) (type default)))
 (wire (pts (xy 44.45 162.56) (xy 85.09 162.56)) (stroke (width 0) (type default)))
 (wire (pts (xy 31.75 63.5) (xy 19.05 63.5)) (stroke (width 0) (type default)))
 (wire (pts (xy 100.33 93.98) (xy 85.09 93.98)) (stroke (width 0) (type default)))
 (wire (pts (xy 153.67 86.36) (xy 168.91 86.36)) (stroke (width 0) (type default)))
 (wire (pts (xy 154.94 146.05) (xy 173.99 146.05)) (stroke (width 0) (type default)))
 (wire (pts (xy 173.99 146.05) (xy 173.99 148.59)) (stroke (width 0) (type default)))
 (wire (pts (xy 184.15 57.15) (xy 199.39 57.15)) (stroke (width 0) (type default)))
 (wire (pts (xy 179.07 80.01) (xy 179.07 99.06)) (stroke (width 0) (type default)))
 (wire (pts (xy 85.09 48.26) (xy 85.09 50.8)) (stroke (width 0) (type default)))
 (wire (pts (xy 153.67 48.26) (xy 180.34 48.26)) (stroke (width 0) (type default)))
 (wire (pts (xy 153.67 55.88) (xy 175.26 55.88)) (stroke (width 0) (type default)))
 (wire (pts (xy 162.56 104.14) (xy 153.67 104.14)) (stroke (width 0) (type default)))
 (wire (pts (xy 158.75 140.97) (xy 154.94 140.97)) (stroke (width 0) (type default)))
 (wire (pts (xy 100.33 43.18) (xy 85.09 43.18)) (stroke (width 0) (type default)))
 (wire (pts (xy 190.5 54.61) (xy 190.5 62.23)) (stroke (width 0) (type default)))
 (wire (pts (xy 100.33 88.9) (xy 82.55 88.9)) (stroke (width 0) (type default)))
 (wire (pts (xy 168.91 58.42) (xy 168.91 86.36)) (stroke (width 0) (type default)))
 (wire (pts (xy 88.9 148.59) (xy 88.9 110.49)) (stroke (width 0) (type default)))
 (wire (pts (xy 153.67 35.56) (xy 153.67 43.18)) (stroke (width 0) (type default)))
 (wire (pts (xy 31.75 68.58) (xy 29.21 68.58)) (stroke (width 0) (type default)))
 (wire (pts (xy 63.5 48.26) (xy 63.5 68.58)) (stroke (width 0) (type default)))
 (wire (pts (xy 181.61 91.44) (xy 156.21 91.44)) (stroke (width 0) (type default)))
 (wire (pts (xy 60.96 88.9) (xy 44.45 88.9)) (stroke (width 0) (type default)))
 (wire (pts (xy 82.55 88.9) (xy 82.55 74.93)) (stroke (width 0) (type default)))
 (wire (pts (xy 81.28 26.67) (xy 81.28 35.56)) (stroke (width 0) (type default)))
 (wire (pts (xy 199.39 87.63) (xy 187.96 87.63)) (stroke (width 0) (type default)))
 (wire (pts (xy 181.61 59.69) (xy 199.39 59.69)) (stroke (width 0) (type default)))
 (wire (pts (xy 199.39 82.55) (xy 181.61 82.55)) (stroke (width 0) (type default)))
 (wire (pts (xy 190.5 97.79) (xy 199.39 97.79)) (stroke (width 0) (type default)))
 (wire (pts (xy 100.33 91.44) (xy 85.09 91.44)) (stroke (width 0) (type default)))
 (wire (pts (xy 185.42 74.93) (xy 185.42 92.71)) (stroke (width 0) (type default)))
 (wire (pts (xy 85.09 43.18) (xy 85.09 48.26)) (stroke (width 0) (type default)))
 (wire (pts (xy 199.39 85.09) (xy 187.96 85.09)) (stroke (width 0) (type default)))
 (wire (pts (xy 156.21 91.44) (xy 156.21 143.51)) (stroke (width 0) (type default)))
 (wire (pts (xy 85.09 93.98) (xy 85.09 96.52)) (stroke (width 0) (type default)))
 (wire (pts (xy 181.61 68.58) (xy 181.61 59.69)) (stroke (width 0) (type default)))
 (wire (pts (xy 85.09 104.14) (xy 100.33 104.14)) (stroke (width 0) (type default)))
 (wire (pts (xy 153.67 99.06) (xy 158.75 99.06)) (stroke (width 0) (type default)))
 (wire (pts (xy 100.33 58.42) (xy 93.98 58.42)) (stroke (width 0) (type default)))
 (wire (pts (xy 190.5 62.23) (xy 190.5 90.17)) (stroke (width 0) (type default)))
 (wire (pts (xy 19.05 72.39) (xy 19.05 88.9)) (stroke (width 0) (type default)))
 (wire (pts (xy 162.56 88.9) (xy 153.67 88.9)) (stroke (width 0) (type default)))
 (wire (pts (xy 85.09 60.96) (xy 85.09 86.36)) (stroke (width 0) (type default)))
 (wire (pts (xy 153.67 58.42) (xy 168.91 58.42)) (stroke (width 0) (type default)))
 (wire (pts (xy 85.09 53.34) (xy 85.09 60.96)) (stroke (width 0) (type default)))
 (wire (pts (xy 100.33 86.36) (xy 85.09 86.36)) (stroke (width 0) (type default)))
 (wire (pts (xy 199.39 52.07) (xy 187.96 52.07)) (stroke (width 0) (type default)))

 (image (at 236.22 132.08)
  (data))

 (text "Min-ones" (at 121.92 64.77 0) (effects (font (size 1.27 1.27)) (justify left bottom)))
 (text "Min-tens" (at 121.92 107.95 0) (effects (font (size 1.27 1.27)) (justify left bottom)))

 (global_label "Min Clock" (shape input) (at 166.37 39.37 0) (fields_autoplaced) (effects (font (size 1.27 1.27)) (justify left))
  (property "Intersheetrefs" "${INTERSHEET_REFS}" (at 178.7289 39.37 0) (effects (font (size 1.27 1.27)) (justify left) hide)))
 (global_label "Hour Clock" (shape input) (at 68.58 148.59 180) (fields_autoplaced) (effects (font (size 1.27 1.27)) (justify right))
  (property "Intersheetrefs" "${INTERSHEET_REFS}" (at 55.0116 148.59 0) (effects (font (size 1.27 1.27)) (justify right) hide)))

 (symbol (lib_id "Device:R_US") (at 60.96 57.15 0) (unit 1) (in_bom yes) (on_board yes) (dnp no) (fields_autoplaced)
  (property "Reference" "R20" (at 63.5 55.88 0) (effects (font (size 1.27 1.27)) (justify left)))
  (property "Value" "10k" (at 63.5 58.42 0) (effects (font (size 1.27 1.27)) (justify left)))
  (property "Footprint" "" (at 61.976 57.404 90) (effects (font (size 1.27 1.27)) hide))
  (property "Datasheet" "~" (at 60.96 57.15 0) (effects (font (size 1.27 1.27)) hide)) (pin "1") (pin "2")
  (instances (project "QuartsCrystal_Clock" (path "" (reference "R20") (unit 1)) (path "" (reference "R12") (unit 1)))))

 (symbol (lib_id "power:GND") (at 85.09 162.56 0) (unit 1) (in_bom yes) (on_board yes) (dnp no) (fields_autoplaced)
  (property "Reference" "#PWR011" (at 85.09 168.91 0) (effects (font (size 1.27 1.27)) hide))
  (property "Value" "GND" (at 85.09 167.64 0) (effects (font (size 1.27 1.27))))
  (property "Footprint" "" (at 85.09 162.56 0) (effects (font (size 1.27 1.27)) hide))
  (property "Datasheet" "" (at 85.09 162.56 0) (effects (font (size 1.27 1.27)) hide)) (pin "1")
  (instances (project "QuartsCrystal_Clock" (path "" (reference "#PWR011") (unit 1)) (path "" (reference "#PWR018") (unit 1)))))

 (symbol (lib_id "ClockLibrary:CD4510BE") (at 100.33 43.18 0) (unit 1) (in_bom yes) (on_board yes) (dnp no) (fields_autoplaced)
  (property "Reference" "U8" (at 127 33.02 0) (effects (font (size 1.524 1.524))))
  (property "Value" "CD4510BE" (at 127 35.56 0) (effects (font (size 1.524 1.524))))
  (property "Footprint" "N16" (at 100.33 43.18 0) (effects (font (size 1.27 1.27) italic) hide))
  (property "Datasheet" "CD4510BE" (at 100.33 43.18 0) (effects (font (size 1.27 1.27) italic) hide)) (pin "1") (pin "10") (pin "11") (pin "12") (pin "13") (pin "14") (pin "15") (pin "16") (pin "2") (pin "3") (pin "4") (pin "5") (pin "6") (pin "7") (pin "8") (pin "9")
  (instances (project "QuartsCrystal_Clock" (path "" (reference "U8") (unit 1)) (path "" (reference "U14") (unit 1)))))

 (symbol (lib_id "power:+5V") (at 168.91 29.21 0) (unit 1) (in_bom yes) (on_board yes) (dnp no) (fields_autoplaced)
  (property "Reference" "#PWR012" (at 168.91 33.02 0) (effects (font (size 1.27 1.27)) hide))
  (property "Value" "+5V" (at 168.91 24.13 0) (effects (font (size 1.27 1.27))))
  (property "Footprint" "" (at 168.91 29.21 0) (effects (font (size 1.27 1.27)) hide))
  (property "Datasheet" "" (at 168.91 29.21 0) (effects (font (size 1.27 1.27)) hide)) (pin "1")
  (instances (project "QuartsCrystal_Clock" (path "" (reference "#PWR012") (unit 1)) (path "" (reference "#PWR019") (unit 1)))))

 (symbol (lib_id "ClockLibrary:CD4511") (at 227.33 69.85 0) (unit 1) (in_bom yes) (on_board yes) (dnp no) (fields_autoplaced)
  (property "Reference" "U11" (at 227.33 72.39 0) (effects (font (size 1.27 1.27))))
  (property "Value" "~" (at 181.61 107.95 0) (effects (font (size 1.27 1.27))))
  (property "Footprint" "" (at 181.61 107.95 0) (effects (font (size 1.27 1.27)) hide))
  (property "Datasheet" "" (at 181.61 107.95 0) (effects (font (size 1.27 1.27)) hide)) (pin "16") (pin "8") (pin "1") (pin "10") (pin "11") (pin "12") (pin "13") (pin "14") (pin "15") (pin "2") (pin "3") (pin "4") (pin "5") (pin "6") (pin "7") (pin "9")
  (instances (project "QuartsCrystal_Clock" (path "" (reference "U11") (unit 1)) (path "" (reference "U17") (unit 1)))))

 (symbol (lib_id "power:+5V") (at 187.96 27.94 0) (unit 1) (in_bom yes) (on_board yes) (dnp no) (fields_autoplaced)
  (property "Reference" "#PWR016" (at 187.96 31.75 0) (effects (font (size 1.27 1.27)) hide))
  (property "Value" "+5V" (at 187.96 22.86 0) (effects (font (size 1.27 1.27))))
  (property "Footprint" "" (at 187.96 27.94 0) (effects (font (size 1.27 1.27)) hide))
  (property "Datasheet" "" (at 187.96 27.94 0) (effects (font (size 1.27 1.27)) hide)) (pin "1")
  (instances (project "QuartsCrystal_Clock" (path "" (reference "#PWR016") (unit 1)) (path "" (reference "#PWR021") (unit 1)))))

 (symbol (lib_id "Diode:1N4001") (at 160.02 45.72 0) (unit 1) (in_bom yes) (on_board yes) (dnp no) (fields_autoplaced)
  (property "Reference" "D1" (at 160.02 39.37 0) (effects (font (size 1.27 1.27))))
  (property "Value" "1N4001" (at 160.02 41.91 0) (effects (font (size 1.27 1.27))))
  (property "Footprint" "Diode_THT:D_DO-41_SOD81_P10.16mm_Horizontal" (at 160.02 45.72 0) (effects (font (size 1.27 1.27)) hide))
  (property "Datasheet" "http://www.vishay.com/docs/88503/1n4001.pdf" (at 160.02 45.72 0) (effects (font (size 1.27 1.27)) hide))
  (property "Sim.Device" "D" (at 160.02 45.72 0) (effects (font (size 1.27 1.27)) hide))
  (property "Sim.Pins" "1=K 2=A" (at 160.02 45.72 0) (effects (font (size 1.27 1.27)) hide)) (pin "1") (pin "2")
  (instances (project "QuartsCrystal_Clock" (path "" (reference "D1") (unit 1)) (path "" (reference "D2") (unit 1)))))

 (symbol (lib_id "Switch:SW_SPST") (at 54.61 35.56 0) (unit 1) (in_bom yes) (on_board yes) (dnp no) (fields_autoplaced)
  (property "Reference" "SW3" (at 54.61 29.21 0) (effects (font (size 1.27 1.27))))
  (property "Value" "SW_SPST" (at 54.61 31.75 0) (effects (font (size 1.27 1.27))))
  (property "Footprint" "" (at 54.61 35.56 0) (effects (font (size 1.27 1.27)) hide))
  (property "Datasheet" "~" (at 54.61 35.56 0) (effects (font (size 1.27 1.27)) hide)) (pin "1") (pin "2")
  (instances (project "QuartsCrystal_Clock" (path "" (reference "SW3") (unit 1)) (path "" (reference "SW4") (unit 1)))))

 (symbol (lib_id "Device:C") (at 19.05 68.58 0) (unit 1) (in_bom yes) (on_board yes) (dnp no) (fields_autoplaced)
  (property "Reference" "C2" (at 22.7662 67.31 0) (effects (font (size 1.27 1.27)) (justify left)))
  (property "Value" "10nF	" (at 22.7662 69.85 0) (effects (font (size 1.27 1.27)) (justify left)))
  (property "Footprint" "" (at 20.0152 72.39 0) (effects (font (size 1.27 1.27)) hide))
  (property "Datasheet" "~" (at 19.05 68.58 0) (effects (font (size 1.27 1.27)) hide)) (pin "1") (pin "2")
  (instances (project "QuartsCrystal_Clock" (path "" (reference "C2") (unit 1)) (path "" (reference "C3") (unit 1)))))

 (symbol (lib_id "power:GND") (at 173.99 157.48 0) (unit 1) (in_bom yes) (on_board yes) (dnp no) (fields_autoplaced)
  (property "Reference" "#PWR013" (at 173.99 163.83 0) (effects (font (size 1.27 1.27)) hide))
  (property "Value" "GND" (at 173.99 162.56 0) (effects (font (size 1.27 1.27))))
  (property "Footprint" "" (at 173.99 157.48 0) (effects (font (size 1.27 1.27)) hide))
  (property "Datasheet" "" (at 173.99 157.48 0) (effects (font (size 1.27 1.27)) hide)) (pin "1")
  (instances (project "QuartsCrystal_Clock" (path "" (reference "#PWR013") (unit 1)) (path "" (reference "#PWR020") (unit 1)))))

 (symbol (lib_id "ClockLibrary:CD4510BE") (at 100.33 86.36 0) (unit 1) (in_bom yes) (on_board yes) (dnp no) (fields_autoplaced)
  (property "Reference" "U9" (at 127 76.2 0) (effects (font (size 1.524 1.524))))
  (property "Value" "CD4510BE" (at 127 78.74 0) (effects (font (size 1.524 1.524))))
  (property "Footprint" "N16" (at 100.33 86.36 0) (effects (font (size 1.27 1.27) italic) hide))
  (property "Datasheet" "CD4510BE" (at 100.33 86.36 0) (effects (font (size 1.27 1.27) italic) hide)) (pin "1") (pin "10") (pin "11") (pin "12") (pin "13") (pin "14") (pin "15") (pin "16") (pin "2") (pin "3") (pin "4") (pin "5") (pin "6") (pin "7") (pin "8") (pin "9")
  (instances (project "QuartsCrystal_Clock" (path "" (reference "U9") (unit 1)) (path "" (reference "U15") (unit 1)))))

 (symbol (lib_id "ClockLibrary:CD4511") (at 227.33 34.29 0) (unit 1) (in_bom yes) (on_board yes) (dnp no) (fields_autoplaced)
  (property "Reference" "U10" (at 227.33 36.83 0) (effects (font (size 1.27 1.27))))
  (property "Value" "~" (at 181.61 72.39 0) (effects (font (size 1.27 1.27))))
  (property "Footprint" "" (at 181.61 72.39 0) (effects (font (size 1.27 1.27)) hide))
  (property "Datasheet" "" (at 181.61 72.39 0) (effects (font (size 1.27 1.27)) hide)) (pin "16") (pin "8") (pin "1") (pin "10") (pin "11") (pin "12") (pin "13") (pin "14") (pin "15") (pin "2") (pin "3") (pin "4") (pin "5") (pin "6") (pin "7") (pin "9")
  (instances (project "QuartsCrystal_Clock" (path "" (reference "U10") (unit 1)) (path "" (reference "U16") (unit 1)))))

 (symbol (lib_id "power:+5V") (at 81.28 26.67 0) (unit 1) (in_bom yes) (on_board yes) (dnp no) (fields_autoplaced)
  (property "Reference" "#PWR010" (at 81.28 30.48 0) (effects (font (size 1.27 1.27)) hide))
  (property "Value" "+5V" (at 81.28 21.59 0) (effects (font (size 1.27 1.27))))
  (property "Footprint" "" (at 81.28 26.67 0) (effects (font (size 1.27 1.27)) hide))
  (property "Datasheet" "" (at 81.28 26.67 0) (effects (font (size 1.27 1.27)) hide)) (pin "1")
  (instances (project "QuartsCrystal_Clock" (path "" (reference "#PWR010") (unit 1)) (path "" (reference "#PWR017") (unit 1)))))

 (symbol (lib_id "Timer:NE555P") (at 44.45 63.5 0) (unit 1) (in_bom yes) (on_board yes) (dnp no) (fields_autoplaced)
  (property "Reference" "U24" (at 46.6441 50.8 0) (effects (font (size 1.27 1.27)) (justify left)))
  (property "Value" "NE555P" (at 46.6441 53.34 0) (effects (font (size 1.27 1.27)) (justify left)))
  (property "Footprint" "Package_DIP:DIP-8_W7.62mm" (at 60.96 73.66 0) (effects (font (size 1.27 1.27)) hide))
  (property "Datasheet" "http://www.ti.com/lit/ds/symlink/ne555.pdf" (at 66.04 73.66 0) (effects (font (size 1.27 1.27)) hide)) (pin "1") (pin "8") (pin "2") (pin "3") (pin "4") (pin "5") (pin "6") (pin "7")
  (instances (project "QuartsCrystal_Clock" (path "" (reference "U24") (unit 1)) (path "" (reference "U25") (unit 1)))))

 (symbol (lib_id "power:GND") (at 190.5 156.21 0) (unit 1) (in_bom yes) (on_board yes) (dnp no) (fields_autoplaced)
  (property "Reference" "#PWR015" (at 190.5 162.56 0) (effects (font (size 1.27 1.27)) hide))
  (property "Value" "GND" (at 190.5 161.29 0) (effects (font (size 1.27 1.27))))
  (property "Footprint" "" (at 190.5 156.21 0) (effects (font (size 1.27 1.27)) hide))
  (property "Datasheet" "" (at 190.5 156.21 0) (effects (font (size 1.27 1.27)) hide)) (pin "1")
  (instances (project "QuartsCrystal_Clock" (path "" (reference "#PWR015") (unit 1)) (path "" (reference "#PWR022") (unit 1)))))

 (symbol (lib_id "UserSensorBreakoutBoard:CD4028BE") (at 99.06 133.35 0) (unit 1) (in_bom yes) (on_board yes) (dnp no) (fields_autoplaced)
  (property "Reference" "U12" (at 127 123.19 0) (effects (font (size 1.524 1.524))))
  (property "Value" "CD4028BE" (at 127 125.73 0) (effects (font (size 1.524 1.524))))
  (property "Footprint" "N16" (at 99.06 133.35 0) (effects (font (size 1.27 1.27) italic) hide))
  (property "Datasheet" "CD4028BE" (at 99.06 133.35 0) (effects (font (size 1.27 1.27) italic) hide)) (pin "1") (pin "10") (pin "11") (pin "12") (pin "14") (pin "15") (pin "16") (pin "2") (pin "3") (pin "4") (pin "5") (pin "6") (pin "7") (pin "8") (pin "13") (pin "9")
  (instances (project "QuartsCrystal_Clock" (path "" (reference "U12") (unit 1)) (path "" (reference "U13") (unit 1)))))

 (symbol (lib_id "Device:C") (at 60.96 77.47 0) (unit 1) (in_bom yes) (on_board yes) (dnp no) (fields_autoplaced)
  (property "Reference" "C1" (at 64.77 76.2 0) (effects (font (size 1.27 1.27)) (justify left)))
  (property "Value" "10 uF" (at 64.77 78.74 0) (effects (font (size 1.27 1.27)) (justify left)))
  (property "Footprint" "" (at 61.9252 81.28 0) (effects (font (size 1.27 1.27)) hide))
  (property "Datasheet" "~" (at 60.96 77.47 0) (effects (font (size 1.27 1.27)) hide)) (pin "1") (pin "2")
  (instances (project "QuartsCrystal_Clock" (path "" (reference "C1") (unit 1)) (path "" (reference "C4") (unit 1)))))

 (symbol (lib_id "power:+5V") (at 271.78 29.21 0) (unit 1) (in_bom yes) (on_board yes) (dnp no) (fields_autoplaced)
  (property "Reference" "#PWR014" (at 271.78 33.02 0) (effects (font (size 1.27 1.27)) hide))
  (property "Value" "+5V" (at 271.78 24.13 0) (effects (font (size 1.27 1.27))))
  (property "Footprint" "" (at 271.78 29.21 0) (effects (font (size 1.27 1.27)) hide))
  (property "Datasheet" "" (at 271.78 29.21 0) (effects (font (size 1.27 1.27)) hide)) (pin "1")
  (instances (project "QuartsCrystal_Clock" (path "" (reference "#PWR014") (unit 1)) (path "" (reference "#PWR023") (unit 1)))))

 (symbol (lib_id "Device:R_US") (at 60.96 64.77 0) (unit 1) (in_bom yes) (on_board yes) (dnp no) (fields_autoplaced)
  (property "Reference" "R21" (at 63.5 63.5 0) (effects (font (size 1.27 1.27)) (justify left)))
  (property "Value" "22k" (at 63.5 66.04 0) (effects (font (size 1.27 1.27)) (justify left)))
  (property "Footprint" "" (at 61.976 65.024 90) (effects (font (size 1.27 1.27)) hide))
  (property "Datasheet" "~" (at 60.96 64.77 0) (effects (font (size 1.27 1.27)) hide)) (pin "1") (pin "2")
  (instances (project "QuartsCrystal_Clock" (path "" (reference "R21") (unit 1)) (path "" (reference "R13") (unit 1))))))
